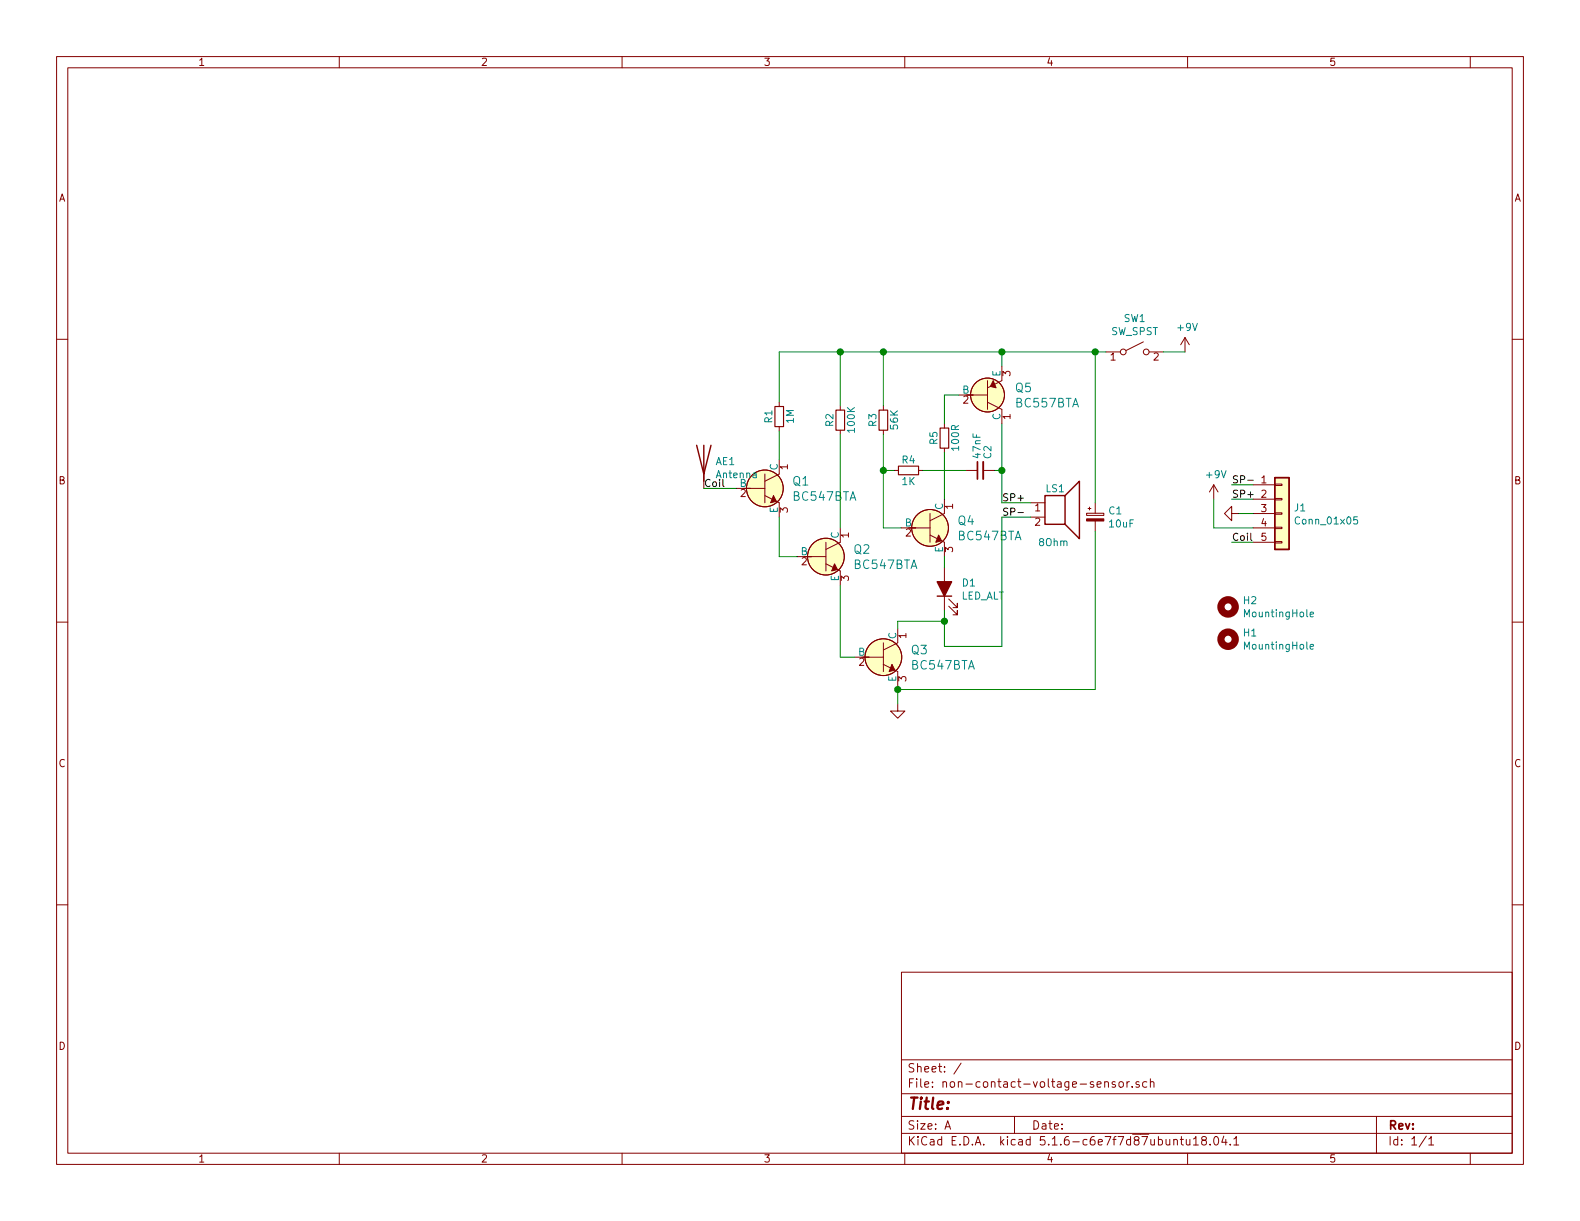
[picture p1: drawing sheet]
EESchema Schematic File Version 4
EELAYER 30 0
EELAYER END
$Descr A 11000 8500
encoding utf-8
Sheet 1 1
Title ""
Date ""
Rev ""
Comp ""
Comment1 ""
Comment2 ""
Comment3 ""
Comment4 ""
$EndDescr
$Comp
L Mechanical:MountingHole H1
U 1 1
P 8550 4450
F 0 "H1" H 8650 4496 50  0000 L CNN
F 1 "MountingHole" H 8650 4405 50  0000 L CNN
F 2 "MountingHole:MountingHole_2.7mm_M2.5" H 8550 4450 50  0001 C CNN
F 3 "~" H 8550 4450 50  0001 C CNN
	1    8550 4450
	1    0    0    -1  
$EndComp
$Comp
L Mechanical:MountingHole H2
U 1 1
P 8550 4225
F 0 "H2" H 8650 4271 50  0000 L CNN
F 1 "MountingHole" H 8650 4180 50  0000 L CNN
F 2 "MountingHole:MountingHole_2.7mm_M2.5" H 8550 4225 50  0001 C CNN
F 3 "~" H 8550 4225 50  0001 C CNN
	1    8550 4225
	1    0    0    -1  
$EndComp
$Comp
L power:GND #PWR07
U 1 1
P 8625 3575
F 0 "#PWR07" H 8625 3325 50  0001 C CNN
F 1 "GND" H 8630 3402 50  0001 C CNN
F 2 "" H 8625 3575 50  0001 C CNN
F 3 "" H 8625 3575 50  0001 C CNN
	1    8625 3575
	0    1    1    0   
$EndComp
Wire Wire Line
	8625 3575 8725 3575
Wire Wire Line
	8725 3675 8450 3675
Wire Wire Line
	8450 3675 8450 3475
$Comp
L Device:R_Small R2
U 1 1
P 5850 2925
F 0 "R2" V 5775 2925 50  0000 C CNN
F 1 "100K" V 5925 2925 50  0000 C CNN
F 2 "Resistor_SMD:R_0603_1608Metric" H 5850 2925 50  0001 C CNN
F 3 "~" H 5850 2925 50  0001 C CNN
	1    5850 2925
	1    0    0    -1  
$EndComp
$Comp
L Device:R_Small R1
U 1 1
P 5425 2900
F 0 "R1" V 5350 2900 50  0000 C CNN
F 1 "1M" V 5500 2900 50  0000 C CNN
F 2 "Resistor_SMD:R_0603_1608Metric" H 5425 2900 50  0001 C CNN
F 3 "~" H 5425 2900 50  0001 C CNN
	1    5425 2900
	1    0    0    -1  
$EndComp
$Comp
L Device:R_Small R3
U 1 1
P 6150 2925
F 0 "R3" V 6075 2925 50  0000 C CNN
F 1 "56K" V 6225 2925 50  0000 C CNN
F 2 "Resistor_SMD:R_0603_1608Metric" H 6150 2925 50  0001 C CNN
F 3 "~" H 6150 2925 50  0001 C CNN
	1    6150 2925
	1    0    0    -1  
$EndComp
$Comp
L Device:R_Small R4
U 1 1
P 6325 3275
F 0 "R4" V 6250 3275 50  0000 C CNN
F 1 "1K" V 6400 3275 50  0000 C CNN
F 2 "Resistor_SMD:R_0603_1608Metric" H 6325 3275 50  0001 C CNN
F 3 "~" H 6325 3275 50  0001 C CNN
	1    6325 3275
	0    1    1    0   
$EndComp
$Comp
L Device:C_Small C2
U 1 1
P 6825 3275
F 0 "C2" H 6900 3225 50  0000 L CNN
F 1 "47nF" H 6900 3300 50  0000 L CNN
F 2 "Capacitor_SMD:C_0603_1608Metric" H 6825 3275 50  0001 C CNN
F 3 "~" H 6825 3275 50  0001 C CNN
	1    6825 3275
	0    -1   -1   0   
$EndComp
$Comp
L power:+9V #PWR05
U 1 1
P 8450 3475
F 0 "#PWR05" H 8450 3325 50  0001 C CNN
F 1 "+9V" H 8465 3648 50  0000 C CNN
F 2 "" H 8450 3475 50  0001 C CNN
F 3 "" H 8450 3475 50  0001 C CNN
	1    8450 3475
	1    0    0    -1  
$EndComp
$Comp
L Device:R_Small R5
U 1 1
P 6575 3050
F 0 "R5" V 6500 3050 50  0000 C CNN
F 1 "100R" V 6650 3050 50  0000 C CNN
F 2 "Resistor_SMD:R_0603_1608Metric" H 6575 3050 50  0001 C CNN
F 3 "~" H 6575 3050 50  0001 C CNN
	1    6575 3050
	1    0    0    -1  
$EndComp
$Comp
L Device:CP_Small C1
U 1 1
P 7625 3600
F 0 "C1" H 7713 3646 50  0000 L CNN
F 1 "10uF" H 7713 3555 50  0000 L CNN
F 2 "Capacitor_SMD:CP_Elec_3x5.3" H 7625 3600 50  0001 C CNN
F 3 "~" H 7625 3600 50  0001 C CNN
	1    7625 3600
	1    0    0    -1  
$EndComp
Wire Wire Line
	5425 3200 5425 3000
Wire Wire Line
	5850 3675 5850 3025
Wire Wire Line
	6150 3025 6150 3275
Wire Wire Line
	6150 3275 6225 3275
Wire Wire Line
	6150 3275 6150 3675
Wire Wire Line
	6150 3675 6275 3675
Connection ~ 6150 3275
Wire Wire Line
	6425 3275 6725 3275
Wire Wire Line
	6575 3150 6575 3475
Wire Wire Line
	6575 2950 6575 2750
Wire Wire Line
	6575 2750 6675 2750
Wire Wire Line
	6975 2550 6975 2450
Wire Wire Line
	6975 2450 6150 2450
Wire Wire Line
	5425 2450 5425 2800
Wire Wire Line
	5850 2450 5850 2825
Connection ~ 5850 2450
Wire Wire Line
	5850 2450 5425 2450
Connection ~ 6150 2450
Wire Wire Line
	6150 2450 5850 2450
Wire Wire Line
	6975 2950 6975 3275
Wire Wire Line
	6975 3275 6925 3275
Wire Wire Line
	6975 3275 6975 3500
Wire Wire Line
	6975 3500 7175 3500
Connection ~ 6975 3275
Wire Wire Line
	7175 3600 6975 3600
Wire Wire Line
	6975 3600 6975 4500
Wire Wire Line
	6975 4500 6575 4500
Wire Wire Line
	6575 4500 6575 4325
Wire Wire Line
	6575 3875 6575 3950
Wire Wire Line
	6250 4325 6250 4375
Wire Wire Line
	6250 4325 6575 4325
Connection ~ 6575 4325
Wire Wire Line
	6575 4325 6575 4250
Wire Wire Line
	5950 4575 5850 4575
Wire Wire Line
	5850 4575 5850 4075
Wire Wire Line
	5425 3600 5425 3875
Wire Wire Line
	5425 3875 5550 3875
Wire Wire Line
	6150 2450 6150 2825
$Comp
L power:GND #PWR01
U 1 1
P 6250 4900
F 0 "#PWR01" H 6250 4650 50  0001 C CNN
F 1 "GND" H 6255 4727 50  0001 C CNN
F 2 "" H 6250 4900 50  0001 C CNN
F 3 "" H 6250 4900 50  0001 C CNN
	1    6250 4900
	1    0    0    -1  
$EndComp
Wire Wire Line
	6250 4775 6250 4800
Wire Wire Line
	5125 3400 4900 3400
Wire Wire Line
	6975 2450 7625 2450
Wire Wire Line
	7625 2450 7625 3500
Connection ~ 6975 2450
Wire Wire Line
	7625 3700 7625 4800
Wire Wire Line
	7625 4800 6250 4800
Connection ~ 6250 4800
Wire Wire Line
	6250 4800 6250 4900
$Comp
L power:+9V #PWR02
U 1 1
P 8250 2450
F 0 "#PWR02" H 8250 2300 50  0001 C CNN
F 1 "+9V" H 8265 2623 50  0000 C CNN
F 2 "" H 8250 2450 50  0001 C CNN
F 3 "" H 8250 2450 50  0001 C CNN
	1    8250 2450
	1    0    0    -1  
$EndComp
Wire Wire Line
	8100 2450 8250 2450
Wire Wire Line
	7700 2450 7625 2450
Connection ~ 7625 2450
$Comp
L Device:Speaker LS1
U 1 1
P 7375 3500
F 0 "LS1" H 7275 3600 50  0000 L CNN
F 1 "8Ohm" H 7225 3225 50  0000 L CNN
F 2 "" H 7375 3300 50  0001 C CNN
F 3 "~" H 7365 3450 50  0001 C CNN
	1    7375 3500
	1    0    0    -1  
$EndComp
Text Label 6975 3500 0    50   ~ 0
SP+
Text Label 6975 3600 0    50   ~ 0
SP-
Text Label 4900 3400 0    50   ~ 0
Coil
Wire Wire Line
	8725 3375 8575 3375
Wire Wire Line
	8725 3475 8575 3475
Text Label 8575 3475 0    50   ~ 0
SP+
$Comp
L Switch:SW_SPST SW1
U 1 1
P 7900 2450
F 0 "SW1" H 7900 2685 50  0000 C CNN
F 1 "SW_SPST" H 7900 2594 50  0000 C CNN
F 2 "Button_Switch_SMD:SW_Push_1P1T_NO_6x6mm_H9.5mm" H 7900 2450 50  0001 C CNN
F 3 "~" H 7900 2450 50  0001 C CNN
	1    7900 2450
	1    0    0    -1  
$EndComp
$Comp
L Device:LED_ALT D1
U 1 1
P 6575 4100
F 0 "D1" V 6614 3982 50  0000 R CNN
F 1 "LED_ALT" V 6523 3982 50  0000 R CNN
F 2 "digikey-footprints:LED_0603" H 6575 4100 50  0001 C CNN
F 3 "~" H 6575 4100 50  0001 C CNN
	1    6575 4100
	0    -1   -1   0   
$EndComp
Text Label 8575 3375 0    50   ~ 0
SP-
$Comp
L dk_Transistors-Bipolar-BJT-Single:BC547BTA Q1
U 1 1
P 5325 3400
F 0 "Q1" H 5513 3453 60  0000 L CNN
F 1 "BC547BTA" H 5513 3347 60  0000 L CNN
F 2 "digikey-footprints:SOT-23-3" H 5525 3600 60  0001 L CNN
F 3 "https://media.digikey.com/pdf/Data%20Sheets/ON%20Semiconductor%20PDFs/BC546-50.pdf" H 5525 3700 60  0001 L CNN
F 4 "BC547BTACT-ND" H 5525 3800 60  0001 L CNN "Digi-Key_PN"
F 5 "BC547BTA" H 5525 3900 60  0001 L CNN "MPN"
F 6 "Discrete Semiconductor Products" H 5525 4000 60  0001 L CNN "Category"
F 7 "Transistors - Bipolar (BJT) - Single" H 5525 4100 60  0001 L CNN "Family"
F 8 "https://media.digikey.com/pdf/Data%20Sheets/ON%20Semiconductor%20PDFs/BC546-50.pdf" H 5525 4200 60  0001 L CNN "DK_Datasheet_Link"
F 9 "/product-detail/en/on-semiconductor/BC547BTA/BC547BTACT-ND/1532789" H 5525 4300 60  0001 L CNN "DK_Detail_Page"
F 10 "TRANS NPN 45V 0.1A TO-92" H 5525 4400 60  0001 L CNN "Description"
F 11 "ON Semiconductor" H 5525 4500 60  0001 L CNN "Manufacturer"
F 12 "Active" H 5525 4600 60  0001 L CNN "Status"
	1    5325 3400
	1    0    0    -1  
$EndComp
$Comp
L dk_Transistors-Bipolar-BJT-Single:BC547BTA Q2
U 1 1
P 5750 3875
F 0 "Q2" H 5938 3928 60  0000 L CNN
F 1 "BC547BTA" H 5938 3822 60  0000 L CNN
F 2 "digikey-footprints:SOT-23-3" H 5950 4075 60  0001 L CNN
F 3 "https://media.digikey.com/pdf/Data%20Sheets/ON%20Semiconductor%20PDFs/BC546-50.pdf" H 5950 4175 60  0001 L CNN
F 4 "BC547BTACT-ND" H 5950 4275 60  0001 L CNN "Digi-Key_PN"
F 5 "BC547BTA" H 5950 4375 60  0001 L CNN "MPN"
F 6 "Discrete Semiconductor Products" H 5950 4475 60  0001 L CNN "Category"
F 7 "Transistors - Bipolar (BJT) - Single" H 5950 4575 60  0001 L CNN "Family"
F 8 "https://media.digikey.com/pdf/Data%20Sheets/ON%20Semiconductor%20PDFs/BC546-50.pdf" H 5950 4675 60  0001 L CNN "DK_Datasheet_Link"
F 9 "/product-detail/en/on-semiconductor/BC547BTA/BC547BTACT-ND/1532789" H 5950 4775 60  0001 L CNN "DK_Detail_Page"
F 10 "TRANS NPN 45V 0.1A TO-92" H 5950 4875 60  0001 L CNN "Description"
F 11 "ON Semiconductor" H 5950 4975 60  0001 L CNN "Manufacturer"
F 12 "Active" H 5950 5075 60  0001 L CNN "Status"
	1    5750 3875
	1    0    0    -1  
$EndComp
$Comp
L dk_Transistors-Bipolar-BJT-Single:BC547BTA Q3
U 1 1
P 6150 4575
F 0 "Q3" H 6338 4628 60  0000 L CNN
F 1 "BC547BTA" H 6338 4522 60  0000 L CNN
F 2 "digikey-footprints:SOT-23-3" H 6350 4775 60  0001 L CNN
F 3 "https://media.digikey.com/pdf/Data%20Sheets/ON%20Semiconductor%20PDFs/BC546-50.pdf" H 6350 4875 60  0001 L CNN
F 4 "BC547BTACT-ND" H 6350 4975 60  0001 L CNN "Digi-Key_PN"
F 5 "BC547BTA" H 6350 5075 60  0001 L CNN "MPN"
F 6 "Discrete Semiconductor Products" H 6350 5175 60  0001 L CNN "Category"
F 7 "Transistors - Bipolar (BJT) - Single" H 6350 5275 60  0001 L CNN "Family"
F 8 "https://media.digikey.com/pdf/Data%20Sheets/ON%20Semiconductor%20PDFs/BC546-50.pdf" H 6350 5375 60  0001 L CNN "DK_Datasheet_Link"
F 9 "/product-detail/en/on-semiconductor/BC547BTA/BC547BTACT-ND/1532789" H 6350 5475 60  0001 L CNN "DK_Detail_Page"
F 10 "TRANS NPN 45V 0.1A TO-92" H 6350 5575 60  0001 L CNN "Description"
F 11 "ON Semiconductor" H 6350 5675 60  0001 L CNN "Manufacturer"
F 12 "Active" H 6350 5775 60  0001 L CNN "Status"
	1    6150 4575
	1    0    0    -1  
$EndComp
$Comp
L dk_Transistors-Bipolar-BJT-Single:BC547BTA Q4
U 1 1
P 6475 3675
F 0 "Q4" H 6663 3728 60  0000 L CNN
F 1 "BC547BTA" H 6663 3622 60  0000 L CNN
F 2 "digikey-footprints:SOT-23-3" H 6675 3875 60  0001 L CNN
F 3 "https://media.digikey.com/pdf/Data%20Sheets/ON%20Semiconductor%20PDFs/BC546-50.pdf" H 6675 3975 60  0001 L CNN
F 4 "BC547BTACT-ND" H 6675 4075 60  0001 L CNN "Digi-Key_PN"
F 5 "BC547BTA" H 6675 4175 60  0001 L CNN "MPN"
F 6 "Discrete Semiconductor Products" H 6675 4275 60  0001 L CNN "Category"
F 7 "Transistors - Bipolar (BJT) - Single" H 6675 4375 60  0001 L CNN "Family"
F 8 "https://media.digikey.com/pdf/Data%20Sheets/ON%20Semiconductor%20PDFs/BC546-50.pdf" H 6675 4475 60  0001 L CNN "DK_Datasheet_Link"
F 9 "/product-detail/en/on-semiconductor/BC547BTA/BC547BTACT-ND/1532789" H 6675 4575 60  0001 L CNN "DK_Detail_Page"
F 10 "TRANS NPN 45V 0.1A TO-92" H 6675 4675 60  0001 L CNN "Description"
F 11 "ON Semiconductor" H 6675 4775 60  0001 L CNN "Manufacturer"
F 12 "Active" H 6675 4875 60  0001 L CNN "Status"
	1    6475 3675
	1    0    0    -1  
$EndComp
$Comp
L dk_Transistors-Bipolar-BJT-Single:BC557BTA Q5
U 1 1
P 6875 2750
F 0 "Q5" H 7063 2803 60  0000 L CNN
F 1 "BC557BTA" H 7063 2697 60  0000 L CNN
F 2 "digikey-footprints:SOT-23-3" H 7075 2950 60  0001 L CNN
F 3 "https://www.onsemi.com/pub/Collateral/BC556BTA-D.pdf" H 7075 3050 60  0001 L CNN
F 4 "BC557BTACT-ND" H 7075 3150 60  0001 L CNN "Digi-Key_PN"
F 5 "BC557BTA" H 7075 3250 60  0001 L CNN "MPN"
F 6 "Discrete Semiconductor Products" H 7075 3350 60  0001 L CNN "Category"
F 7 "Transistors - Bipolar (BJT) - Single" H 7075 3450 60  0001 L CNN "Family"
F 8 "https://www.onsemi.com/pub/Collateral/BC556BTA-D.pdf" H 7075 3550 60  0001 L CNN "DK_Datasheet_Link"
F 9 "/product-detail/en/on-semiconductor/BC557BTA/BC557BTACT-ND/3042484" H 7075 3650 60  0001 L CNN "DK_Detail_Page"
F 10 "TRANS PNP 45V 0.1A TO-92" H 7075 3750 60  0001 L CNN "Description"
F 11 "ON Semiconductor" H 7075 3850 60  0001 L CNN "Manufacturer"
F 12 "Active" H 7075 3950 60  0001 L CNN "Status"
	1    6875 2750
	1    0    0    -1  
$EndComp
$Comp
L Device:Antenna AE1
U 1 1
P 4900 3200
F 0 "AE1" H 4980 3189 50  0000 L CNN
F 1 "Antenna" H 4980 3098 50  0000 L CNN
F 2 "" H 4900 3200 50  0001 C CNN
F 3 "~" H 4900 3200 50  0001 C CNN
	1    4900 3200
	1    0    0    -1  
$EndComp
$Comp
L Connector_Generic:Conn_01x05 J1
U 1 1
P 8925 3575
F 0 "J1" H 9005 3617 50  0000 L CNN
F 1 "Conn_01x05" H 9005 3526 50  0000 L CNN
F 2 "Connector_PinSocket_2.54mm:PinSocket_1x05_P2.54mm_Vertical" H 8925 3575 50  0001 C CNN
F 3 "~" H 8925 3575 50  0001 C CNN
	1    8925 3575
	1    0    0    -1  
$EndComp
Text Label 8575 3775 0    50   ~ 0
Coil
Wire Wire Line
	8725 3775 8575 3775
$EndSCHEMATC
